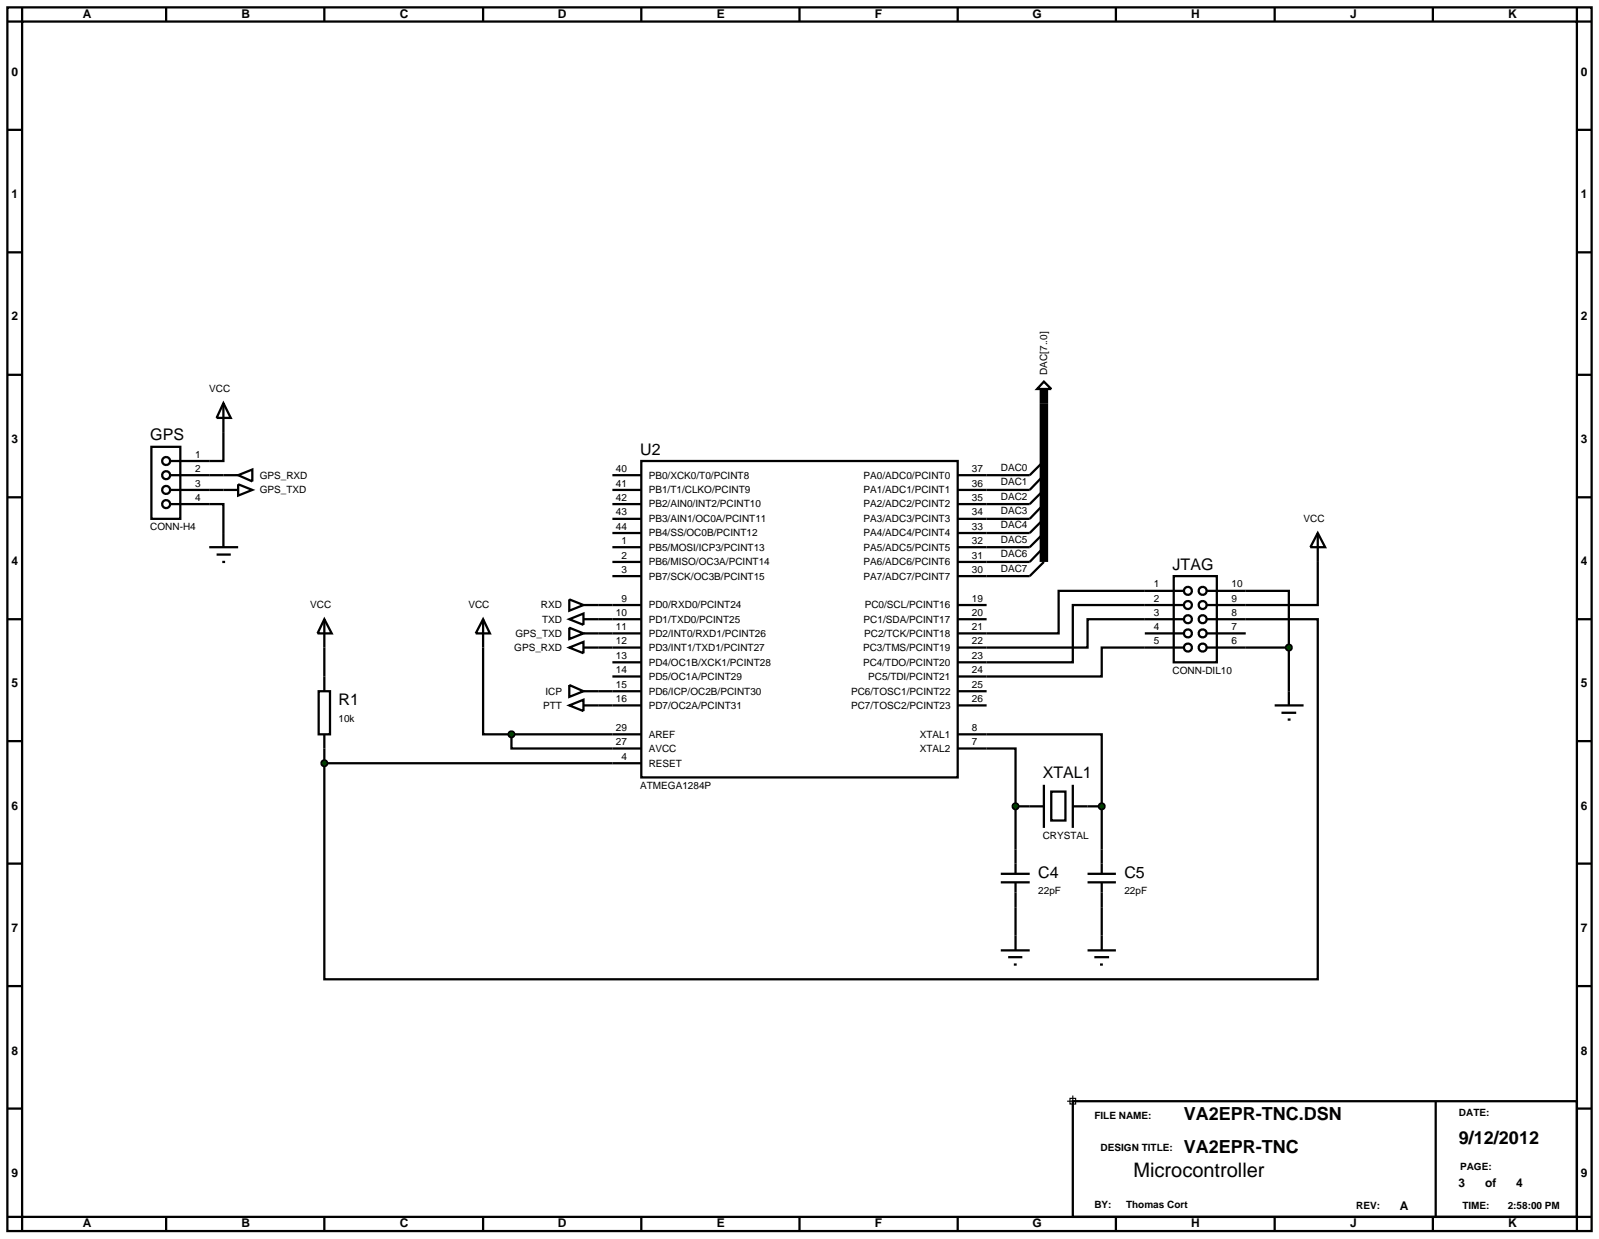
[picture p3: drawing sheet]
<svg xmlns="http://www.w3.org/2000/svg" width="282mm" height="218mm" viewBox="0 0 282 218" stroke-linecap="round" stroke-linejoin="round" font-family="sans-serif">
<g fill="none" stroke="#000" stroke-width=".4">
<path d="M1.3 1.3h279.4v215.8h-279.4zM3.9 3.8h274.2v210.8h-274.2zM3.9 1.3v2.5h-2.6M29.3 1.3v2.5M57.2 1.3v2.5M85.2 1.3v2.5M113.1 1.3v2.5M141 1.3v2.5M168.9 1.3v2.5M196.8 1.3v2.5M224.8 1.3v2.5M252.7 1.3v2.5"/>
<path d="M278.1 1.3v2.5h2.6M1.3 22.9h2.6M278.1 22.9h2.6M1.3 44.5h2.6M278.1 44.5h2.6M1.3 66.1h2.6M39.4 76.2v5.1h-2.5M278.1 66.1h2.6M1.3 87.7h2.6M36.9 88.9h2.5v5.1M36.9 83.8h2.5M36.9 86.4h2.5"/>
<path d="M108 83.8h5.1M108 86.4h5.1M108 88.9h5.1M108 91.5h5.1M108 94h5.1M108 96.5h5.1M108 99.1h5.1M113.1 81.3h55.8v55.8h-55.8zM168.9 83.8h12.7M168.9 86.4h12.7M168.9 88.9h12.7M168.9 91.5h12.7"/>
<path d="M168.9 94h12.7M168.9 96.5h12.7M168.9 99.1h12.7M232.4 99.1v7.6h-12.7M278.1 87.7h2.6M1.3 109.2h2.6M57.2 114.2v5.1M85.2 114.2v15.3h5M105.5 109.2h7.6M105.5 114.2h7.6M105.5 106.7h7.6M105.5 111.7h7.6"/>
<path d="M108 101.6h5.1M108 119.3h5.1M108 116.8h5.1M168.9 109.2h5.1M168.9 106.7h5.1M168.9 101.6h12.7M201.9 104.2h-15.2v7.5h-17.8M201.9 106.7h-12.7v10.1h-20.3M201.9 109.2h-10.1v5h-22.9M201.9 114.2h-7.6v5.1h-25.4M219.7 104.2h7.6v10M219.7 109.2h12.7v63.5h-175.2v-38.1"/>
<path d="M219.7 114.2h7.6M227.3 114.2v7.7M278.1 109.2h2.6M1.3 130.7h2.6M57.2 132v2.6M57.2 134.6h55.9M90.2 129.5v2.5h22.9M90.2 129.5h22.9M105.5 121.9h7.6M105.5 124.4h7.6M168.9 132h10.2v10.2M168.9 129.5h25.4v12.7"/>
<path d="M168.9 121.9h5.1M168.9 124.4h5.1M184.1 138.4v7.6M185.4 139.6h2.5v5.1h-2.5zM189.2 138.4v7.6M278.1 130.7h2.6M1.3 152.3h2.6M176.5 155.6h5.1M176.5 154.1h5.1M179.1 142.2h5M179.1 142.2v11.9M179.1 155.6v9.4"/>
<path d="M189.2 142.2h5.1M191.8 155.6h5M191.8 154.1h5M194.3 142.2v11.9M194.3 155.6v9.4M278.1 152.3h2.6M1.3 173.9h2.6M278.1 173.9h2.6M1.3 195.5h2.6M189.2 194.2h88.9v20.4h-88.9zM253.2 194.2v20.4M278.1 195.5h2.6"/>
<path d="M1.3 214.6h2.6v2.5M29.3 214.6v2.5M57.2 214.6v2.5M85.2 214.6v2.5M113.1 214.6v2.5M141 214.6v2.5M168.9 214.6v2.5M196.8 214.6v2.5M224.8 214.6v2.5M252.7 214.6v2.5M280.7 214.6h-2.6v2.5"/>
</g>
<path d="M188.2 194.2h2M188.7 193.7h1v1h-1zM189.2 193.2v2.1" fill="none" stroke="#000" stroke-width=".2"/>
<path d="M184.1 71.1v28" fill="none" stroke="#000" stroke-width="1.5" stroke-linecap="butt"/>
<g fill="#004000" stroke="#000" stroke-width=".4">
<path d="M178.8 141.8l.3-.1-.5 .5zM179.1 141.7l.4 .2 .1 .3zM179.6 142.2l-.2 .4-.3 .1zM178.6 142.2l.5 .5-.3-.1z"/>
<path d="M194 141.8l.3-.1-.5 .5zM194.3 141.7l.4 .2 .1 .3zM194.3 142.7l.5-.5-.2 .4zM193.8 142.2l.5 .5-.3-.1z"/>
</g>
<g fill="#004000">
<path d="M179.1 141.7l.5 .5-.5 .5-.5-.5z"/>
<path d="M194.3 141.7l.5 .5-.5 .5-.5-.5z"/>
</g>
<g fill="none" stroke="#000" stroke-width=".4">
<path d="M201.9 104.2h6.9M201.9 106.7h6.9M201.9 109.2h6.9M201.9 111.7h6.9M201.9 114.2h6.9M207 101.6h7.6v15.2h-7.6zM212.8 104.2h6.9M212.8 106.7h6.9M212.8 109.2h6.9M212.8 111.7h6.9M212.8 114.2h6.9M224.8 124.4h5.1"/>
<path d="M226 125.7h2.6M227.1 126.9h.5M227.3 121.9v2.5M176.5 167.6h5.1M177.8 168.8h2.5M178.8 170.1h.5M179.1 165v2.6M191.8 167.6h5M193 168.8h2.6M194 170.1h.5M194.3 165v2.6"/>
<circle cx="209.5" cy="111.7" r=".7"/>
<circle cx="209.5" cy="109.2" r=".7"/>
<circle cx="209.5" cy="104.2" r=".7"/>
<circle cx="209.5" cy="114.2" r=".7"/>
<circle cx="209.5" cy="106.7" r=".7"/>
<circle cx="212.1" cy="114.2" r=".7"/>
<circle cx="212.1" cy="106.7" r=".7"/>
<circle cx="212.1" cy="109.2" r=".7"/>
<circle cx="212.1" cy="104.2" r=".7"/>
<circle cx="212.1" cy="111.7" r=".7"/>
</g>
<path d="M227 113.8l.3-.1-.5 .5zM227.3 113.7l.4 .2 .1 .3zM227.8 114.2l-.1 .3-.4 .2zM226.8 114.2l.5 .5-.4-.2z" fill="#004000" stroke="#000" stroke-width=".4"/>
<path d="M227.3 113.7l.5 .5-.5 .5-.5-.5z" fill="#004000"/>
<path d="M232.4 94l1.3 2.5h-2.6zM232.4 94v5.1M57.2 109.2l1.3 2.5h-2.5zM57.2 109.2v5M57.2 119.3v2.6M56.2 121.9h2v7.6h-2zM57.2 129.5v2.5" fill="none" stroke="#000" stroke-width=".4"/>
<path d="M56.8 134.3l.4-.2-.5 .5zM57.2 134.1l.4 .2 .1 .3zM57.7 134.6l-.1 .3-.4 .2zM56.7 134.6l.5 .5-.3-.1z" fill="#004000" stroke="#000" stroke-width=".4"/>
<path d="M56.7 134.6l.5-.5 .5 .5-.5 .5z" fill="#004000"/>
<path d="M85.2 109.2l1.2 2.5h-2.5zM85.2 109.2v5" fill="none" stroke="#000" stroke-width=".4"/>
<path d="M89.9 129.1l.3-.1-.5 .5zM90.2 129l.4 .2 .1 .3zM90.7 129.5l-.2 .4-.3 .1zM89.7 129.5l.5 .5-.4-.2z" fill="#004000" stroke="#000" stroke-width=".4"/>
<path d="M90.2 129l.5 .5-.5 .5-.5-.5z" fill="#004000"/>
<g fill="none" stroke="#000" stroke-width=".4">
<path d="M26.7 78.8h5.1v12.7h-5.1zM39.4 71.1l1.3 2.6h-2.5zM39.4 71.1v5.1M184.1 67.3l1.3 1.3h-2.5zM30.1 81.3h6.8M30.1 83.8h6.8M30.1 86.4h6.8M30.1 88.9h6.8M36.9 96.5h5.1M38.2 97.8h2.5M39.2 99.1h.5M39.4 83.8h2.6"/>
<path d="M39.4 86.4h2.6M39.4 94v2.5M42 83.8l2.5-1v2.1zM42 85.4l2.5 1-2.5 1zM184.1 81.3l-2.5 2.5M184.1 83.8l-2.5 2.6M184.1 86.4l-2.5 2.5M184.1 88.9l-2.5 2.6M184.1 91.5l-2.5 2.5M184.1 94l-2.5 2.5M184.1 96.5l-2.5 2.6M184.1 99.1l-2.5 2.5"/>
<path d="M100.4 105.7l2.5 1-2.5 1zM100.4 109.2l2.5-1v2zM100.4 114.2l2.5-1v2zM100.4 110.7l2.5 1-2.5 1zM102.9 106.7h2.6M102.9 109.2h2.6M102.9 114.2h2.6M102.9 111.7h2.6M100.4 120.8l2.5 1.1-2.5 1zM100.4 124.4l2.5-1v2zM102.9 121.9h2.6M102.9 124.4h2.6"/>
<circle cx="29.3" cy="88.9" r=".7"/>
<circle cx="29.3" cy="83.8" r=".7"/>
<circle cx="29.3" cy="81.3" r=".7"/>
<circle cx="29.3" cy="86.4" r=".7"/>
</g>
<path d="M184.1 68.6v2.5" fill="none" stroke="#000" stroke-width="1.5" stroke-linecap="butt"/>
<text font-size="3.5" x="199.9" y="207.6">Microcontroller</text>
<g font-size="3.2">
<text x="208.8" y="197.6">VA2EPR-TNC.DSN</text>
<text x="208.8" y="203.4">VA2EPR-TNC</text>
<text x="257.3" y="201.7">9/12/2012</text>
</g>
<g font-size="2.8">
<text x="26.5" y="77.7">GPS</text>
<text x="112.9" y="80.2">U2</text>
<text x="206.8" y="100.5">JTAG</text>
<text x="59.7" y="124.4">R1</text>
<text x="183.9" y="137.3">XTAL1</text>
<text x="183.1" y="154.9">C4</text>
<text x="198.3" y="154.9">C5</text>
</g>
<g font-size="2.1">
<text x="14.6" y="3.2">A</text>
<text x="42.6" y="3.2">B</text>
<text x="70.5" y="3.2">C</text>
<text x="98.4" y="3.2">D</text>
<text x="126.4" y="3.2">E</text>
<text x="154.3" y="3.2">F</text>
<text x="182.1" y="3.2">G</text>
<text x="210.1" y="3.2">H</text>
<text x="238.1" y="3.2">J</text>
<text x="266" y="3.2">K</text>
<text x="2" y="13.3">0</text>
<text x="278.8" y="13.3">0</text>
<text x="2" y="34.9">1</text>
<text x="278.8" y="34.9">1</text>
<text x="2" y="56.5">2</text>
<text x="278.8" y="56.5">2</text>
<text x="2" y="78.1">3</text>
<text x="278.8" y="78.1">3</text>
<text x="2" y="99.7">4</text>
<text x="278.8" y="99.7">4</text>
<text x="2" y="121.2">5</text>
<text x="278.8" y="121.2">5</text>
<text x="2" y="142.8">6</text>
<text x="278.8" y="142.8">6</text>
<text x="2" y="164.4">7</text>
<text x="278.8" y="164.4">7</text>
<text x="2" y="186">8</text>
<text x="278.8" y="186">8</text>
<text x="2" y="207.5">9</text>
<text x="257.2" y="209.3">3</text>
<text x="261.9" y="209.3">of</text>
<text x="267.4" y="209.3">4</text>
<text x="278.8" y="207.5">9</text>
<text x="246.9" y="213.3">A</text>
<text x="14.6" y="216.4">A</text>
<text x="42.6" y="216.4">B</text>
<text x="70.5" y="216.4">C</text>
<text x="98.4" y="216.4">D</text>
<text x="126.4" y="216.4">E</text>
<text x="154.3" y="216.4">F</text>
<text x="182.1" y="216.4">G</text>
<text x="210.1" y="216.4">H</text>
<text x="238.1" y="216.4">J</text>
<text x="266" y="216.4">K</text>
</g>
<g font-size="1.8">
<text x="36.9" y="69.2">VCC</text>
<text x="184.7" y="66.1" transform="rotate(-90 184.7 66.1)">DAC[7..0]</text>
<text x="34.4" y="80.7">1</text>
<text x="34.4" y="83.2">2</text>
<text x="108.6" y="83.2">40</text>
<text x="171.4" y="83.2">37</text>
<text x="176.5" y="83">DAC0</text>
<text x="34.4" y="85.8">3</text>
<text x="34.4" y="88.3">4</text>
<text x="45.8" y="84.4">GPS_RXD</text>
<text x="45.8" y="87">GPS_TXD</text>
<text x="108.6" y="88.3">42</text>
<text x="108.6" y="85.8">41</text>
<text x="114.4" y="89.5">PB2/AIN0/INT2/PCINT10</text>
<text x="114.4" y="87">PB1/T1/CLKO/PCINT9</text>
<text x="114.4" y="84.4">PB0/XCK0/T0/PCINT8</text>
<text x="152.3" y="89.5">PA2/ADC2/PCINT2</text>
<text x="152.3" y="87">PA1/ADC1/PCINT1</text>
<text x="152.3" y="84.4">PA0/ADC0/PCINT0</text>
<text x="171.4" y="88.3">35</text>
<text x="171.4" y="85.8">36</text>
<text x="176.5" y="85.6">DAC1</text>
<text x="176.5" y="88.1">DAC2</text>
<text x="26.5" y="93.5">CONN-H4</text>
<text x="108.6" y="93.4">44</text>
<text x="108.6" y="90.9">43</text>
<text x="109.6" y="95.9">1</text>
<text x="114.4" y="94.6">PB4/SS/OC0B/PCINT12</text>
<text x="114.4" y="92.1">PB3/AIN1/OC0A/PCINT11</text>
<text x="152.3" y="94.6">PA4/ADC4/PCINT4</text>
<text x="152.3" y="92.1">PA3/ADC3/PCINT3</text>
<text x="171.4" y="95.9">32</text>
<text x="171.4" y="93.4">33</text>
<text x="171.4" y="90.9">34</text>
<text x="176.5" y="90.7">DAC3</text>
<text x="176.5" y="93.2">DAC4</text>
<text x="176.5" y="95.7">DAC5</text>
<text x="229.9" y="92.1">VCC</text>
<text x="109.6" y="98.5">2</text>
<text x="109.6" y="101">3</text>
<text x="114.4" y="99.7">PB6/MISO/OC3A/PCINT14</text>
<text x="114.4" y="97.1">PB5/MOSI/ICP3/PCINT13</text>
<text x="152.3" y="99.7">PA6/ADC6/PCINT6</text>
<text x="152.3" y="97.1">PA5/ADC5/PCINT5</text>
<text x="171.4" y="98.5">31</text>
<text x="171.4" y="101">30</text>
<text x="176.5" y="98.3">DAC6</text>
<text x="176.5" y="100.8">DAC7</text>
<text x="54.7" y="107.3">VCC</text>
<text x="82.6" y="107.3">VCC</text>
<text x="95.4" y="107.3">RXD</text>
<text x="109.6" y="106.1">9</text>
<text x="114.4" y="102.2">PB7/SCK/OC3B/PCINT15</text>
<text x="114.4" y="107.3">PD0/RXD0/PCINT24</text>
<text x="152.3" y="102.2">PA7/ADC7/PCINT7</text>
<text x="152.5" y="107.3">PC0/SCL/PCINT16</text>
<text x="171.4" y="106.1">19</text>
<text x="203.5" y="103.6">1</text>
<text x="203.5" y="106.1">2</text>
<text x="217.2" y="103.6">10</text>
<text x="217.2" y="106.1">9</text>
<text x="90.9" y="112.3">GPS_TXD</text>
<text x="95.6" y="109.8">TXD</text>
<text x="108.6" y="113.6">12</text>
<text x="108.6" y="111.1">11</text>
<text x="108.6" y="108.6">10</text>
<text x="114.4" y="112.3">PD2/INT0/RXD1/PCINT26</text>
<text x="114.4" y="109.8">PD1/TXD0/PCINT25</text>
<text x="152.3" y="109.8">PC1/SDA/PCINT17</text>
<text x="152.4" y="112.3">PC2/TCK/PCINT18</text>
<text x="171.4" y="113.6">22</text>
<text x="171.4" y="111.1">21</text>
<text x="171.4" y="108.6">20</text>
<text x="203.5" y="108.6">3</text>
<text x="203.5" y="111.1">4</text>
<text x="203.5" y="113.6">5</text>
<text x="217.2" y="108.6">8</text>
<text x="217.2" y="111.1">7</text>
<text x="217.2" y="113.6">6</text>
<text x="90.7" y="114.8">GPS_RXD</text>
<text x="108.6" y="118.7">14</text>
<text x="108.6" y="116.2">13</text>
<text x="114.4" y="119.9">PD5/OC1A/PCINT29</text>
<text x="114.4" y="117.4">PD4/OC1B/XCK1/PCINT28</text>
<text x="114.4" y="114.8">PD3/INT1/TXD1/PCINT27</text>
<text x="152.2" y="117.4">PC4/TDO/PCINT20</text>
<text x="152.2" y="114.8">PC3/TMS/PCINT19</text>
<text x="153.1" y="119.9">PC5/TDI/PCINT21</text>
<text x="171.4" y="118.7">24</text>
<text x="171.4" y="116.2">23</text>
<text x="206.8" y="118.8">CONN-DIL10</text>
<text x="95.8" y="125">PTT</text>
<text x="96.2" y="122.5">ICP</text>
<text x="108.6" y="121.3">15</text>
<text x="108.6" y="123.8">16</text>
<text x="114.4" y="122.5">PD6/ICP/OC2B/PCINT30</text>
<text x="114.4" y="125">PD7/OC2A/PCINT31</text>
<text x="150.1" y="122.5">PC6/TOSC1/PCINT22</text>
<text x="150.1" y="125">PC7/TOSC2/PCINT23</text>
<text x="171.4" y="121.3">25</text>
<text x="171.4" y="123.8">26</text>
<text x="59.7" y="127.3">10k</text>
<text x="108.6" y="131.4">27</text>
<text x="108.6" y="128.9">29</text>
<text x="114.4" y="130.1">AREF</text>
<text x="162.2" y="130.1">XTAL1</text>
<text x="171.4" y="128.9">8</text>
<text x="171.4" y="131.4">7</text>
<text x="109.6" y="134">4</text>
<text x="114.4" y="132.6">AVCC</text>
<text x="114.4" y="135.2">RESET</text>
<text x="162.2" y="132.6">XTAL2</text>
<text x="112.9" y="139.1">ATMEGA1284P</text>
<text x="183.9" y="148">CRYSTAL</text>
<text x="183.1" y="157.7">22pF</text>
<text x="198.3" y="157.7">22pF</text>
<text x="193" y="197.4">FILE NAME:</text>
<text x="257.3" y="196.9">DATE:</text>
<text x="194.1" y="202.9">DESIGN TITLE:</text>
<text x="257.5" y="206.3">PAGE:</text>
<text x="193" y="213.1">BY:</text>
<text x="198.6" y="213.1">Thomas Cort</text>
<text x="239.2" y="213.3">REV:</text>
<text x="257.9" y="213.3">TIME:</text>
<text x="265.9" y="213.3">2:58:00 PM</text>
</g>
</svg>
